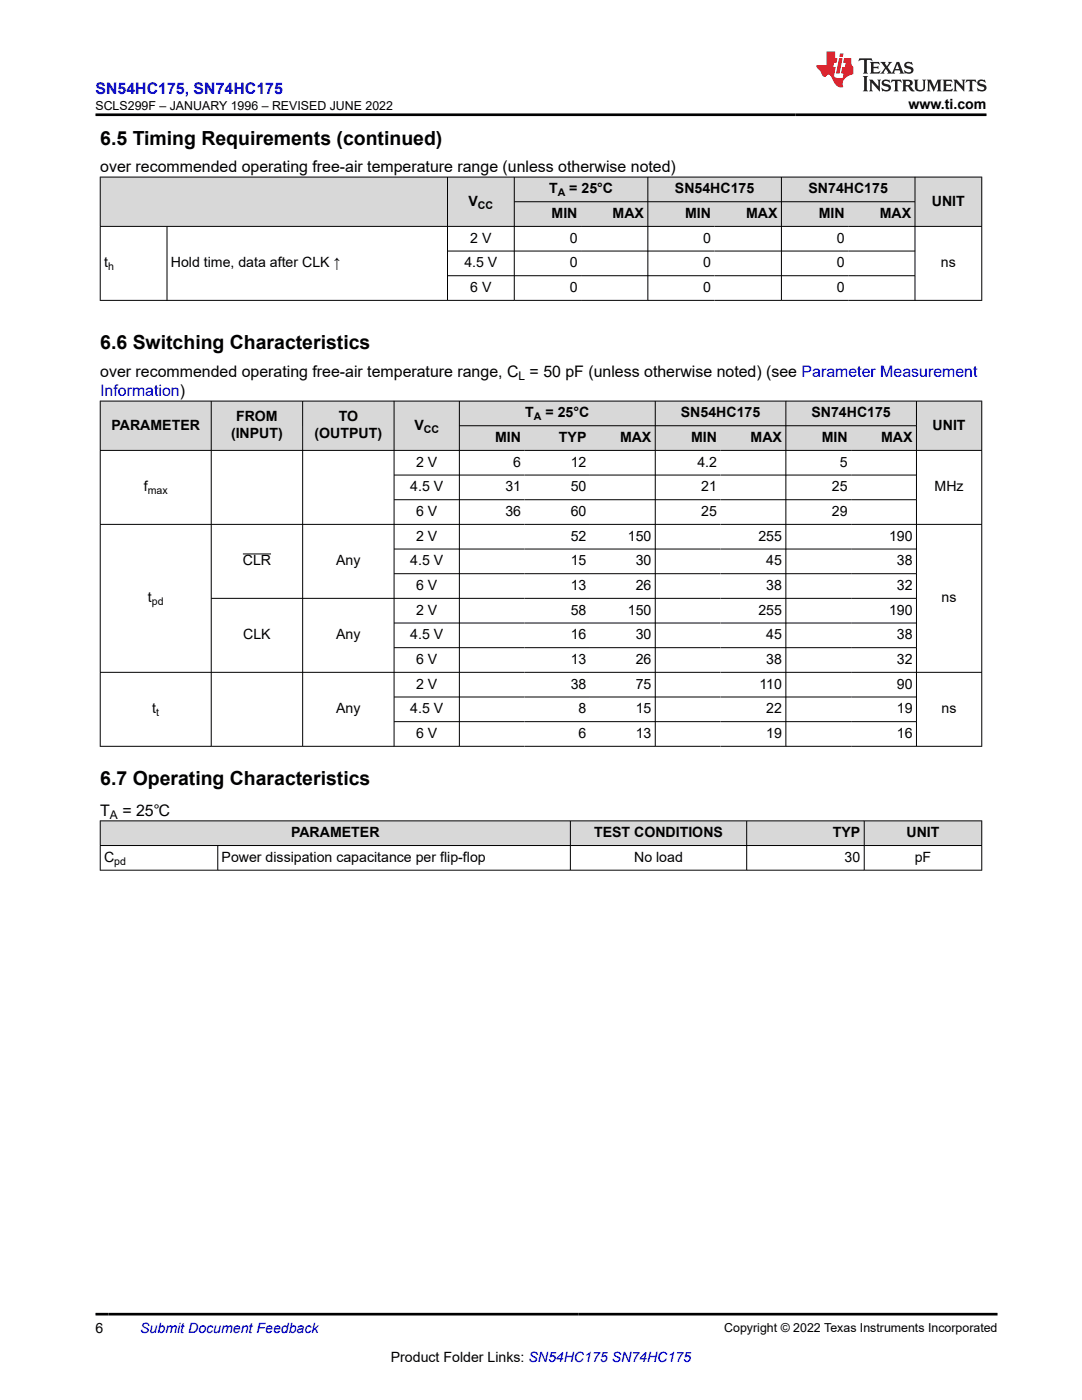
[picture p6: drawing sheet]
<svg xmlns="http://www.w3.org/2000/svg" width="216mm" height="279mm" viewBox="0 0 216 279" stroke-linecap="round" stroke-linejoin="round" font-family="sans-serif">
<g fill="#d8d8d8">
<path d="M20 35.3h175.9v5h-175.9z" fill-rule="evenodd"/>
<path d="M20.1 35.4h69.1v9.7h-69.1z" fill-rule="evenodd"/>
<path d="M89.4 35.4h13.2v9.7h-13.2z" fill-rule="evenodd"/>
<path d="M102.7 35.4h26.5v4.8h-26.5z" fill-rule="evenodd"/>
<path d="M129.3 35.4h26.6v4.8h-26.6z" fill-rule="evenodd"/>
<path d="M156 35.4h26.5v4.8h-26.5z" fill-rule="evenodd"/>
<path d="M182.6 35.4h13.2v9.7h-13.2z" fill-rule="evenodd"/>
<path d="M102.7 40.3h13.2v4.8h-13.2z" fill-rule="evenodd"/>
<path d="M115.9 40.3h13.3v4.8h-13.3z" fill-rule="evenodd"/>
<path d="M129.3 40.3h13.3v4.8h-13.3z" fill-rule="evenodd"/>
<path d="M142.6 40.3h13.3v4.8h-13.3z" fill-rule="evenodd"/>
<path d="M156 40.3h13.2v4.8h-13.2z" fill-rule="evenodd"/>
<path d="M169.2 40.3h13.3v4.8h-13.3z" fill-rule="evenodd"/>
</g>
<g fill="none" stroke="#000" stroke-width=".2">
<path d="M19.9 35.3h176.1M20 35.3v24.7M89.3 35.3v24.7M102.6 35.3v24.7M129.3 35.3v24.7M155.9 35.3v24.7M182.6 35.3v24.7M195.9 35.3v24.7M19.9 45.2h176.1M19.9 59.9h176.1M33.3 45.2v14.8M89.3 50.1h93.3"/>
<path d="M89.3 55h93.3M102.6 40.3h80"/>
</g>
<g fill="#d8d8d8">
<path d="M20 80h175.9v5h-175.9z" fill-rule="evenodd"/>
<path d="M20.1 80.1h22v9.7h-22z" fill-rule="evenodd"/>
<path d="M42.2 80.1h18.1v9.7h-18.1z" fill-rule="evenodd"/>
<path d="M60.5 80.1h18.1v9.7h-18.1z" fill-rule="evenodd"/>
<path d="M78.7 80.1h12.9v9.7h-12.9z" fill-rule="evenodd"/>
<path d="M91.7 80.1h39v4.8h-39z" fill-rule="evenodd"/>
<path d="M130.8 80.1h25.9v4.8h-25.9z" fill-rule="evenodd"/>
<path d="M156.9 80.1h25.9v4.8h-25.9z" fill-rule="evenodd"/>
<path d="M182.9 80.1h12.9v9.7h-12.9z" fill-rule="evenodd"/>
<path d="M91.7 85h13v4.8h-13z" fill-rule="evenodd"/>
<path d="M104.7 85h13v4.8h-13z" fill-rule="evenodd"/>
<path d="M117.7 85h13v4.8h-13z" fill-rule="evenodd"/>
<path d="M130.8 85h13v4.8h-13z" fill-rule="evenodd"/>
<path d="M143.8 85h12.9v4.8h-12.9z" fill-rule="evenodd"/>
<path d="M156.9 85h12.9v4.8h-12.9z" fill-rule="evenodd"/>
<path d="M169.8 85h13v4.8h-13z" fill-rule="evenodd"/>
</g>
<g fill="none" stroke="#000" stroke-width=".2">
<path d="M20 80v69M42.2 80v69M60.4 80v69M78.6 80v69M91.7 80v69M130.8 80v69M156.8 80v69M182.9 80v69M195.9 80v69M19.9 80h176.1M19.9 89.9h176.1M78.6 94.8h104.3"/>
<path d="M78.6 99.7h104.3M91.7 85h91.2M19.9 104.7h176.1M48.4 110.6h5.7M78.6 109.6h104.3M78.6 114.5h104.3M182.9 119.4h-140.7M19.9 134.2h176.1M78.6 124.3h104.3M78.6 129.3h104.3M78.6 139.1h104.3M19.9 148.9h176.1"/>
<path d="M78.6 144h104.3"/>
</g>
<g fill="#d8d8d8">
<path d="M20 163.8h175.9v4.9h-175.9z" fill-rule="evenodd"/>
<path d="M20.1 163.9h93.7v4.8h-93.7z" fill-rule="evenodd"/>
<path d="M113.9 163.9h35v4.8h-35z" fill-rule="evenodd"/>
<path d="M149.1 163.9h23.3v4.8h-23.3z" fill-rule="evenodd"/>
<path d="M172.5 163.9h23.3v4.8h-23.3z" fill-rule="evenodd"/>
</g>
<path d="M19.9 163.8h176.1M19.9 168.7h176.1M19.9 173.7h176.1M20 163.8v9.9M43.5 168.7v5M113.8 163.8v9.9M149 163.8v9.9M172.4 163.8v9.9M195.9 163.8v9.9" fill="none" stroke="#000" stroke-width=".2"/>
<path d="M171.5 11.6l-.2 .6 .5-.2h.6v.1v2.2l-.2 .4h1l-.2-.4v-2.2v-.1h.5l.5 .2-.1-.6zM173.6 12.4l.2 .3v1.6l-.2 .4h1.9l.1-.6a1.08 1.08 0 0 1-1.3 .2v-.7h.6l.4 .2v-.7l-.4 .2h-.6v-.5l.2-.2a1 1 0 0 1 1 .3l-.1-.5zM175.7 12.4l.9 1.1-1 1.2h.9l-.2-.2 .5-.8 .4 .8-.2 .2h1.6l-.2-.2 .2-.5h.9l.1 .5-.1 .2h.9l-.2-.4-.8-1.9h-.5l-.9 2.1-.9-1.1 .9-1h-.8l.2 .2-.4 .6-.4-.6 .2-.2zM179 12.8l.4 1h-.7zM180.7 12.5a.65 .65 0 0 0-.2 .7 .65 .65 0 0 0 .6 .5l.6 .1 .1 .3a.79 .79 0 0 1-.7 .4 .79 .79 0 0 1-.7-.5l.1 .7 .2-.1a.93 .93 0 0 0 1.1 0 .93 .93 0 0 0 .4-.9 1.46 1.46 0 0 0-1.2-.6l-.1-.3a1.09 1.09 0 0 1 1.2 .2l-.2-.6-.1 .1-.5-.2zM172.2 15.2l.2 .4v2.2l-.2 .4h1l-.2-.4v-2.2l.2-.4zM173.4 15.9l.2 .4v1.5l-.2 .4h.8l-.3-.4 .1-1.3 1.6 1.8v-2l.2-.4h-.7l.1 .2 .1 1.1-1.2-1.3zM176.2 16a.65 .65 0 0 0-.2 .8 .65 .65 0 0 0 .6 .4l.6 .2 .1 .2a.79 .79 0 0 1-.7 .4 .79 .79 0 0 1-.7-.5l.1 .7 .2-.1a.93 .93 0 0 0 1.1 .1 .93 .93 0 0 0 .4-1 1.46 1.46 0 0 0-1.2-.5l-.1-.4a1.09 1.09 0 0 1 1.2 .2l-.1-.6-.2 .1-.5-.1zM177.9 15.9l-.1 .6a.63 .63 0 0 1 .8-.3v1.6l-.3 .4h1l-.2-.4v-1.6a.66 .66 0 0 1 .8 .3l-.1-.6zM180 15.9l.2 .4v1.5l-.2 .4h1l-.2-.2-.1-.7h.5l.1 .2a.79 .79 0 0 0 1.2 .6l-1-.9a.61 .61 0 0 0 .6-.6 .61 .61 0 0 0-.5-.7zM180.8 16.2h.1a.47 .47 0 0 1 .5 .1 .47 .47 0 0 1 .1 .5l-.1 .1-.7 .1zM182.3 15.9l.2 .2a2.27 2.27 0 0 0 .4 2 1.04 1.04 0 0 0 1.7-.7v-1.3l.2-.2h-.8l.2 .4v1.1a.6 .6 0 0 1-.6 .6 .6 .6 0 0 1-.6-.6v-1.1l.3-.4zM184.9 15.9l.2 .4v1.5l-.2 .4h.8l-.3-.4v-1.4l.9 1.9 .9-1.9v1.4l-.3 .4h1l-.2-.4v-1.5l.2-.4h-.8l-.7 1.5-.6-1.5zM188.1 15.9l.2 .4v1.5l-.2 .4h1.9l.1-.6a1.09 1.09 0 0 1-1.3 .2v-.7h.6l.4 .2v-.6l-.4 .2h-.6v-.6l.2-.1a1.01 1.01 0 0 1 1 .3l-.1-.6zM190.2 15.9l.3 .4v1.5l-.3 .4h.8l-.2-.4v-1.3l1.6 1.8v-2l.2-.4h-.7l.2 .2v1.1l-1.2-1.3zM192.8 15.9l-.1 .6a.63 .63 0 0 1 .8-.3v1.6l-.3 .4h1l-.2-.4v-1.6a.66 .66 0 0 1 .8 .3l-.1-.6zM195.2 16a.65 .65 0 0 0-.2 .8 .65 .65 0 0 0 .6 .4l.6 .2 .2 .2a.79 .79 0 0 1-.7 .4 .79 .79 0 0 1-.7-.5l.1 .7 .2-.1a.93 .93 0 0 0 1 .1 .93 .93 0 0 0 .5-1 1.46 1.46 0 0 0-1.3-.5v-.4a1.09 1.09 0 0 1 1.2 .2l-.2-.6-.2 .1-.5-.1z" fill="#231f20"/>
<path d="M164.9 10.3v2.7h-2l.1 .4 .8 1a.95 .95 0 0 0 1 .9 .59 .59 0 0 1 .5-.4 .59 .59 0 0 1 .5 .3l.4 .8a1.59 1.59 0 0 0 2.1 1.4 1.61 1.61 0 0 1 1-2.3l1-.3-.1-1.5a1.59 1.59 0 0 1-.3-1.7h-1.5l-.2 .9h.6l-.2 .9h-.5l-.2 .9v.3l.4 .1-.1 .9h-.7a.73 .73 0 0 1-1-.7l.3-1.5h-.5l.1-.9h.5l.2-.9h-.5v-1.3zM167.4 11.6l-.6 3.1h.7l.6-3.1zM167.6 10.7l-.1 .6h.7l.1-.6z" fill="#ed1c24"/>
<path d="M19 22.9h177.8M19 262.3h180" fill="none" stroke="#000" stroke-width=".53"/>
<g font-size="3.9">
<text x="20" y="28.8">6.5 Timing Requirements (continued)</text>
<text x="20" y="69.7">6.6 Switching Characteristics</text>
<text x="20" y="156.6">6.7 Operating Characteristics</text>
</g>
<g font-size="3.2" fill="#00f">
<text x="19" y="18.7">SN54HC175, SN74HC175</text>
<text x="20" y="79">Information)</text>
</g>
<g font-size="3.2">
<text x="20" y="34.3">over recommended operating free-air temperature range (unless otherwise noted)</text>
<text x="20" y="75.2">over recommended operating free-air temperature range, C = 50 pF (unless otherwise noted) (see Parameter Measurement</text>
<text x="20" y="162.8">T</text>
<text x="24.4" y="162.8">= 25℃</text>
</g>
<g font-size="2.8">
<text x="181.3" y="21.8">www.ti.com</text>
<text x="93.5" y="41.1">V</text>
<text x="109.6" y="38.6">T</text>
<text x="113.6" y="38.6">= 25°C</text>
<text x="134.7" y="38.6">SN54HC175</text>
<text x="161.3" y="38.6">SN74HC175</text>
<text x="185.9" y="41.1">UNIT</text>
<text x="110.1" y="43.5">MIN</text>
<text x="122.2" y="43.5">MAX</text>
<text x="136.7" y="43.5">MIN</text>
<text x="148.9" y="43.5">MAX</text>
<text x="163.4" y="43.5">MIN</text>
<text x="175.5" y="43.5">MAX</text>
<text x="20.8" y="53.4">t</text>
<text x="34.1" y="53.4">Hold time, data after CLK ↑</text>
<text x="92.7" y="53.4">4.5 V</text>
<text x="93.8" y="48.5">2 V</text>
<text x="113.7" y="48.5">0</text>
<text x="113.7" y="53.4">0</text>
<text x="140.3" y="48.5">0</text>
<text x="140.3" y="53.4">0</text>
<text x="167" y="48.5">0</text>
<text x="167" y="53.4">0</text>
<text x="187.7" y="53.4">ns</text>
<text x="93.8" y="58.3">6 V</text>
<text x="113.7" y="58.3">0</text>
<text x="140.3" y="58.3">0</text>
<text x="167" y="58.3">0</text>
<text x="104.8" y="83.3">T</text>
<text x="108.9" y="83.3">= 25°C</text>
<text x="135.9" y="83.3">SN54HC175</text>
<text x="161.9" y="83.3">SN74HC175</text>
<text x="22.2" y="85.8">PARAMETER</text>
<text x="46.1" y="87.5">(INPUT)</text>
<text x="47.1" y="84.1">FROM</text>
<text x="62.8" y="87.5">(OUTPUT)</text>
<text x="67.6" y="84.1">TO</text>
<text x="82.7" y="85.8">V</text>
<text x="98.8" y="88.2">MIN</text>
<text x="111.5" y="88.2">TYP</text>
<text x="123.7" y="88.2">MAX</text>
<text x="137.9" y="88.2">MIN</text>
<text x="149.8" y="88.2">MAX</text>
<text x="164" y="88.2">MIN</text>
<text x="175.8" y="88.2">MAX</text>
<text x="186.1" y="85.8">UNIT</text>
<text x="83" y="93.2">2 V</text>
<text x="102.4" y="93.2">6</text>
<text x="113.9" y="93.2">12</text>
<text x="139.2" y="93.2">4.2</text>
<text x="167.6" y="93.2">5</text>
<text x="28.7" y="98.1">f</text>
<text x="81.9" y="98.1">4.5 V</text>
<text x="100.8" y="98.1">31</text>
<text x="113.9" y="98.1">50</text>
<text x="139.9" y="98.1">21</text>
<text x="166" y="98.1">25</text>
<text x="186.5" y="98.1">MHz</text>
<text x="83" y="103">6 V</text>
<text x="83" y="107.9">2 V</text>
<text x="100.8" y="103">36</text>
<text x="113.9" y="103">60</text>
<text x="113.9" y="107.9">52</text>
<text x="125.3" y="107.9">150</text>
<text x="139.9" y="103">25</text>
<text x="151.3" y="107.9">255</text>
<text x="166" y="103">29</text>
<text x="177.4" y="107.9">190</text>
<text x="48.4" y="112.8">CLR</text>
<text x="67.1" y="112.8">Any</text>
<text x="81.9" y="112.8">4.5 V</text>
<text x="113.9" y="112.8">15</text>
<text x="126.8" y="112.8">30</text>
<text x="152.9" y="112.8">45</text>
<text x="179" y="112.8">38</text>
<text x="83" y="117.8">6 V</text>
<text x="113.9" y="117.8">13</text>
<text x="126.8" y="117.8">26</text>
<text x="152.9" y="117.8">38</text>
<text x="179" y="117.8">32</text>
<text x="29.5" y="120.2">t</text>
<text x="83" y="122.7">2 V</text>
<text x="113.9" y="122.7">58</text>
<text x="125.3" y="122.7">150</text>
<text x="151.3" y="122.7">255</text>
<text x="177.4" y="122.7">190</text>
<text x="187.9" y="120.2">ns</text>
<text x="48.5" y="127.6">CLK</text>
<text x="67.1" y="127.6">Any</text>
<text x="81.9" y="127.6">4.5 V</text>
<text x="113.9" y="127.6">16</text>
<text x="126.8" y="127.6">30</text>
<text x="152.9" y="127.6">45</text>
<text x="179" y="127.6">38</text>
<text x="83" y="132.5">6 V</text>
<text x="83" y="137.5">2 V</text>
<text x="113.9" y="132.5">13</text>
<text x="113.9" y="137.5">38</text>
<text x="126.8" y="132.5">26</text>
<text x="126.8" y="137.5">75</text>
<text x="151.5" y="137.5">110</text>
<text x="152.9" y="132.5">38</text>
<text x="179" y="132.5">32</text>
<text x="179" y="137.5">90</text>
<text x="30.4" y="142.4">t</text>
<text x="67.1" y="142.4">Any</text>
<text x="81.9" y="142.4">4.5 V</text>
<text x="115.4" y="142.4">8</text>
<text x="126.8" y="142.4">15</text>
<text x="152.9" y="142.4">22</text>
<text x="179" y="142.4">19</text>
<text x="187.9" y="142.4">ns</text>
<text x="83" y="147.3">6 V</text>
<text x="115.4" y="147.3">6</text>
<text x="126.8" y="147.3">13</text>
<text x="152.9" y="147.3">19</text>
<text x="179" y="147.3">16</text>
<text x="58.1" y="167.1">PARAMETER</text>
<text x="118.5" y="167.1">TEST CONDITIONS</text>
<text x="166.2" y="167.1">TYP</text>
<text x="180.9" y="167.1">UNIT</text>
<text x="20.8" y="172">C</text>
<text x="44.2" y="172">Power dissipation capacitance per flip-flop</text>
<text x="126.5" y="172">No load</text>
<text x="168.5" y="172">30</text>
<text x="182.5" y="172">pF</text>
<text x="19" y="266.1">6</text>
<text x="78" y="271.7">Product Folder Links: SN54HC175 SN74HC175</text>
</g>
<text font-size="2.8" fill="#00f" x="28" y="266.1">Submit Document Feedback</text>
<g font-size="2.5">
<text x="19" y="21.9">SCLS299F – JANUARY 1996 – REVISED JUNE 2022</text>
<text x="144.5" y="265.8">Copyright © 2022 Texas Instruments Incorporated</text>
</g>
<g font-size="2.4">
<text x="103.5" y="75.8">L</text>
<text x="21.9" y="163.4">A</text>
</g>
<g font-size="2.1">
<text x="95.4" y="41.6">CC</text>
<text x="111.3" y="39.2">A</text>
<text x="21.6" y="53.9">h</text>
<text x="106.5" y="83.9">A</text>
<text x="84.6" y="86.3">CC</text>
<text x="29.5" y="98.6">max</text>
<text x="30.3" y="120.8">pd</text>
<text x="31.2" y="142.9">t</text>
<text x="22.8" y="172.6">pd</text>
</g>
</svg>
